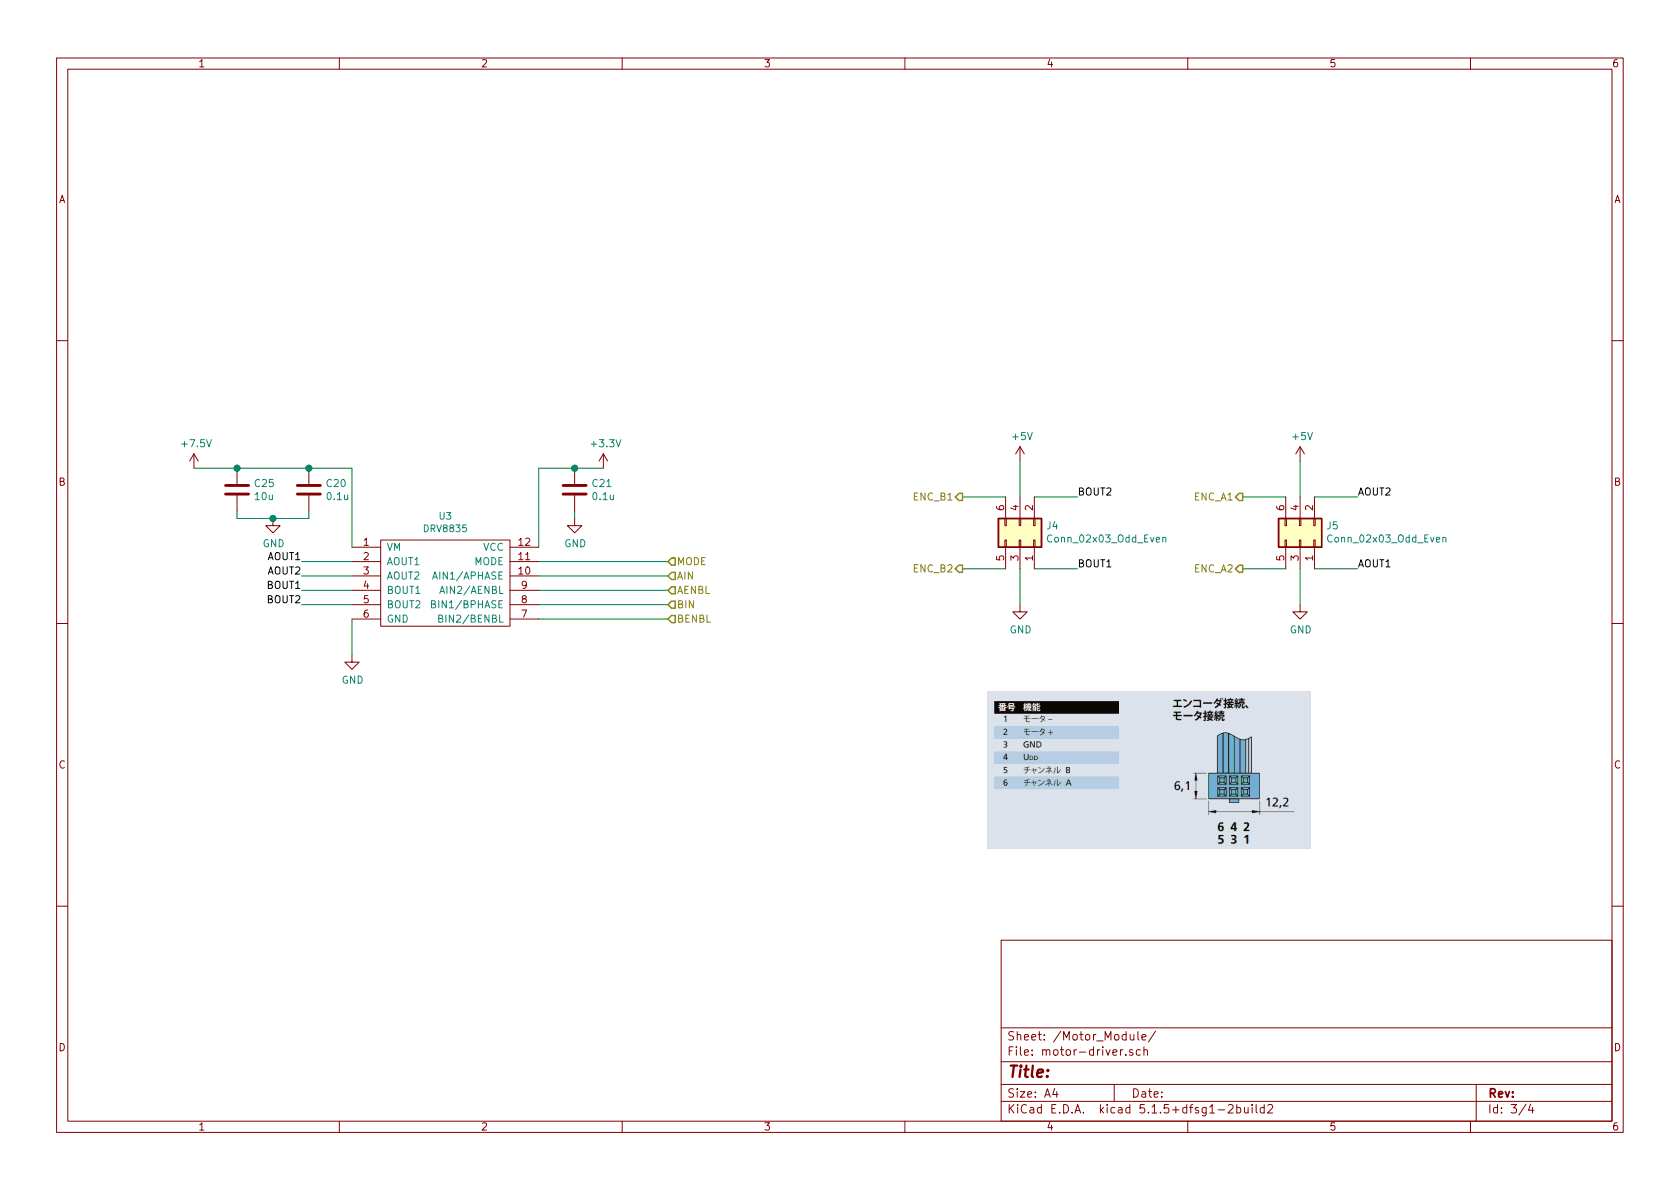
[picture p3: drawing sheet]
EESchema Schematic File Version 4
EELAYER 30 0
EELAYER END
$Descr A4 11693 8268
encoding utf-8
Sheet 3 4
Title ""
Date ""
Rev ""
Comp ""
Comment1 ""
Comment2 ""
Comment3 ""
Comment4 ""
$EndDescr
$Comp
L rt-lib:DRV8835 U3
U 1 1
P 3100 4050
F 0 "U3" H 3100 4519 47  0000 C CNN
F 1 "DRV8835" H 3100 4432 47  0000 C CNN
F 2 "Package_SON:WSON-12-1EP_3x2mm_P0.5mm_EP1x2.65" H 4700 2850 47  0001 C CNN
F 3 "" H 4700 2850 47  0001 C CNN
F 4 "DRV8835DSSR" H 3100 4050 50  0001 C CNN "Manf#"
F 5 "https://www.digikey.jp/product-detail/ja/texas-instruments/DRV8835DSSR/296-30391-1-ND/3188673" H 3100 4050 50  0001 C CNN "URL"
	1    3100 4050
	1    0    0    -1  
$EndComp
$Comp
L power:GND #PWR0126
U 1 1
P 2450 4550
F 0 "#PWR0126" H 2450 4300 50  0001 C CNN
F 1 "GND" H 2455 4377 50  0000 C CNN
F 2 "" H 2450 4550 50  0001 C CNN
F 3 "" H 2450 4550 50  0001 C CNN
	1    2450 4550
	1    0    0    -1  
$EndComp
Wire Wire Line
	2450 4300 2450 4550
$Comp
L power:+7.5V #PWR0127
U 1 1
P 1350 3250
F 0 "#PWR0127" H 1350 3100 50  0001 C CNN
F 1 "+7.5V" H 1365 3423 50  0000 C CNN
F 2 "" H 1350 3250 50  0001 C CNN
F 3 "" H 1350 3250 50  0001 C CNN
	1    1350 3250
	1    0    0    -1  
$EndComp
Wire Wire Line
	1350 3250 1650 3250
$Comp
L power:+3.3V #PWR0128
U 1 1
P 4200 3250
F 0 "#PWR0128" H 4200 3100 50  0001 C CNN
F 1 "+3.3V" H 4215 3423 50  0000 C CNN
F 2 "" H 4200 3250 50  0001 C CNN
F 3 "" H 4200 3250 50  0001 C CNN
	1    4200 3250
	1    0    0    -1  
$EndComp
$Comp
L power:GND #PWR0129
U 1 1
P 4000 3600
F 0 "#PWR0129" H 4000 3350 50  0001 C CNN
F 1 "GND" H 4005 3427 50  0000 C CNN
F 2 "" H 4000 3600 50  0001 C CNN
F 3 "" H 4000 3600 50  0001 C CNN
	1    4000 3600
	1    0    0    -1  
$EndComp
$Comp
L Device:C C21
U 1 1
P 4000 3400
F 0 "C21" H 4115 3446 50  0000 L CNN
F 1 "0.1u" H 4115 3355 50  0000 L CNN
F 2 "Capacitor_SMD:C_0402_1005Metric" H 4038 3250 50  0001 C CNN
F 3 "~" H 4000 3400 50  0001 C CNN
	1    4000 3400
	1    0    0    -1  
$EndComp
Connection ~ 4000 3250
Wire Wire Line
	4000 3250 4200 3250
Wire Wire Line
	3750 3250 3750 3800
Wire Wire Line
	4000 3550 4000 3600
$Comp
L power:GND #PWR0130
U 1 1
P 1900 3600
F 0 "#PWR0130" H 1900 3350 50  0001 C CNN
F 1 "GND" H 1905 3427 50  0000 C CNN
F 2 "" H 1900 3600 50  0001 C CNN
F 3 "" H 1900 3600 50  0001 C CNN
	1    1900 3600
	1    0    0    -1  
$EndComp
$Comp
L Device:C C20
U 1 1
P 2150 3400
F 0 "C20" H 2265 3446 50  0000 L CNN
F 1 "0.1u" H 2265 3355 50  0000 L CNN
F 2 "Capacitor_SMD:C_0402_1005Metric" H 2188 3250 50  0001 C CNN
F 3 "~" H 2150 3400 50  0001 C CNN
F 4 "https://www.digikey.jp/product-detail/ja/samsung-electro-mechanics/CL05F104ZO5NNNC/1276-1004-1-ND/3889090" H 2150 3400 50  0001 C CNN "URL"
F 5 "CL05F104ZO5NNNC" H 2150 3400 50  0001 C CNN "Manf#"
	1    2150 3400
	1    0    0    -1  
$EndComp
Wire Wire Line
	2150 3550 2150 3600
Connection ~ 2150 3250
Wire Wire Line
	2450 3250 2450 3800
Wire Wire Line
	2150 3250 2450 3250
Text HLabel 4650 4000 2    50   Input ~ 0
AIN
Text HLabel 4650 4200 2    50   Input ~ 0
BIN
Wire Wire Line
	4650 4200 3750 4200
Wire Wire Line
	3750 4000 4650 4000
Text Label 2100 3900 2    50   ~ 0
AOUT1
Wire Wire Line
	2100 3900 2450 3900
Text Label 2100 4000 2    50   ~ 0
AOUT2
Text Label 2100 4100 2    50   ~ 0
BOUT1
Text Label 2100 4200 2    50   ~ 0
BOUT2
Wire Wire Line
	2100 4000 2450 4000
$Comp
L power:GND #PWR0131
U 1 1
P 9050 4200
F 0 "#PWR0131" H 9050 3950 50  0001 C CNN
F 1 "GND" H 9055 4027 50  0000 C CNN
F 2 "" H 9050 4200 50  0001 C CNN
F 3 "" H 9050 4200 50  0001 C CNN
	1    9050 4200
	1    0    0    -1  
$EndComp
Wire Wire Line
	9050 4200 9050 3950
Text Label 9450 3950 0    50   ~ 0
AOUT1
$Comp
L Connector_Generic:Conn_02x03_Odd_Even J5
U 1 1
P 9050 3750
F 0 "J5" V 9146 3930 50  0000 L CNN
F 1 "Conn_02x03_Odd_Even" V 9055 3930 50  0000 L CNN
F 2 "Connector_PinHeader_2.54mm:PinHeader_2x03_P2.54mm_Vertical" H 9050 3750 50  0001 C CNN
F 3 "~" H 9050 3750 50  0001 C CNN
F 4 "929665-01-03-EU" V 9050 3750 50  0001 C CNN "Manf#"
F 5 "https://www.digikey.jp/product-detail/ja/3m/929665-01-03-EU/3M156306-06-ND/3833338" V 9050 3750 50  0001 C CNN "URL"
	1    9050 3750
	0    1    -1   0   
$EndComp
Wire Wire Line
	9150 3450 9450 3450
Wire Wire Line
	9150 3950 9450 3950
Text Label 9450 3450 0    50   ~ 0
AOUT2
Wire Wire Line
	9050 3200 9050 3450
Wire Wire Line
	8650 3450 8950 3450
Wire Wire Line
	8650 3950 8950 3950
$Comp
L power:GND #PWR0133
U 1 1
P 7100 4200
F 0 "#PWR0133" H 7100 3950 50  0001 C CNN
F 1 "GND" H 7105 4027 50  0000 C CNN
F 2 "" H 7100 4200 50  0001 C CNN
F 3 "" H 7100 4200 50  0001 C CNN
	1    7100 4200
	1    0    0    -1  
$EndComp
Wire Wire Line
	7100 4200 7100 3950
Text Label 7500 3950 0    50   ~ 0
BOUT1
$Comp
L Connector_Generic:Conn_02x03_Odd_Even J4
U 1 1
P 7100 3750
F 0 "J4" V 7196 3930 50  0000 L CNN
F 1 "Conn_02x03_Odd_Even" V 7105 3930 50  0000 L CNN
F 2 "Connector_PinHeader_2.54mm:PinHeader_2x03_P2.54mm_Vertical" H 7100 3750 50  0001 C CNN
F 3 "~" H 7100 3750 50  0001 C CNN
F 4 "929665-01-03-EU" V 7100 3750 50  0001 C CNN "Manf#"
F 5 "https://www.digikey.jp/product-detail/ja/3m/929665-01-03-EU/3M156306-06-ND/3833338" V 7100 3750 50  0001 C CNN "URL"
	1    7100 3750
	0    1    -1   0   
$EndComp
Wire Wire Line
	7200 3450 7500 3450
Wire Wire Line
	7200 3950 7500 3950
Text Label 7500 3450 0    50   ~ 0
BOUT2
Wire Wire Line
	7100 3200 7100 3450
Text HLabel 8650 3450 0    50   Output ~ 0
ENC_A1
Text HLabel 8650 3950 0    50   Output ~ 0
ENC_A2
Wire Wire Line
	6700 3450 7000 3450
Wire Wire Line
	6700 3950 7000 3950
Text HLabel 6700 3450 0    50   Output ~ 0
ENC_B1
Text HLabel 6700 3950 0    50   Output ~ 0
ENC_B2
Wire Wire Line
	2100 4100 2450 4100
Wire Wire Line
	2450 4200 2100 4200
Wire Wire Line
	3750 3250 4000 3250
Text HLabel 4650 4100 2    50   Input ~ 0
AENBL
$Comp
L power:+5V #PWR015
U 1 1
P 7100 3200
F 0 "#PWR015" H 7100 3050 50  0001 C CNN
F 1 "+5V" H 7115 3373 50  0000 C CNN
F 2 "" H 7100 3200 50  0001 C CNN
F 3 "" H 7100 3200 50  0001 C CNN
	1    7100 3200
	1    0    0    -1  
$EndComp
$Comp
L power:+5V #PWR016
U 1 1
P 9050 3200
F 0 "#PWR016" H 9050 3050 50  0001 C CNN
F 1 "+5V" H 9065 3373 50  0000 C CNN
F 2 "" H 9050 3200 50  0001 C CNN
F 3 "" H 9050 3200 50  0001 C CNN
	1    9050 3200
	1    0    0    -1  
$EndComp
Text HLabel 4650 3900 2    50   Input ~ 0
MODE
Wire Wire Line
	4650 3900 3750 3900
$Comp
L Device:C C25
U 1 1
P 1650 3400
F 0 "C25" H 1765 3446 50  0000 L CNN
F 1 "10u" H 1765 3355 50  0000 L CNN
F 2 "Capacitor_SMD:C_0402_1005Metric" H 1688 3250 50  0001 C CNN
F 3 "~" H 1650 3400 50  0001 C CNN
F 4 "https://www.digikey.jp/product-detail/ja/samsung-electro-mechanics/CL05A106MP8NUB8/1276-6830-1-ND/5961689" H 1650 3400 50  0001 C CNN "URL"
F 5 "CL05A106MP8NUB8" H 1650 3400 50  0001 C CNN "Manf#"
	1    1650 3400
	1    0    0    -1  
$EndComp
Connection ~ 1650 3250
Wire Wire Line
	1650 3250 2150 3250
Wire Wire Line
	1900 3600 2150 3600
Wire Wire Line
	1900 3600 1650 3600
Wire Wire Line
	1650 3600 1650 3550
Connection ~ 1900 3600
Wire Wire Line
	3750 4100 4650 4100
Text HLabel 4650 4300 2    50   Input ~ 0
BENBL
Wire Wire Line
	3750 4300 4650 4300
$EndSCHEMATC
